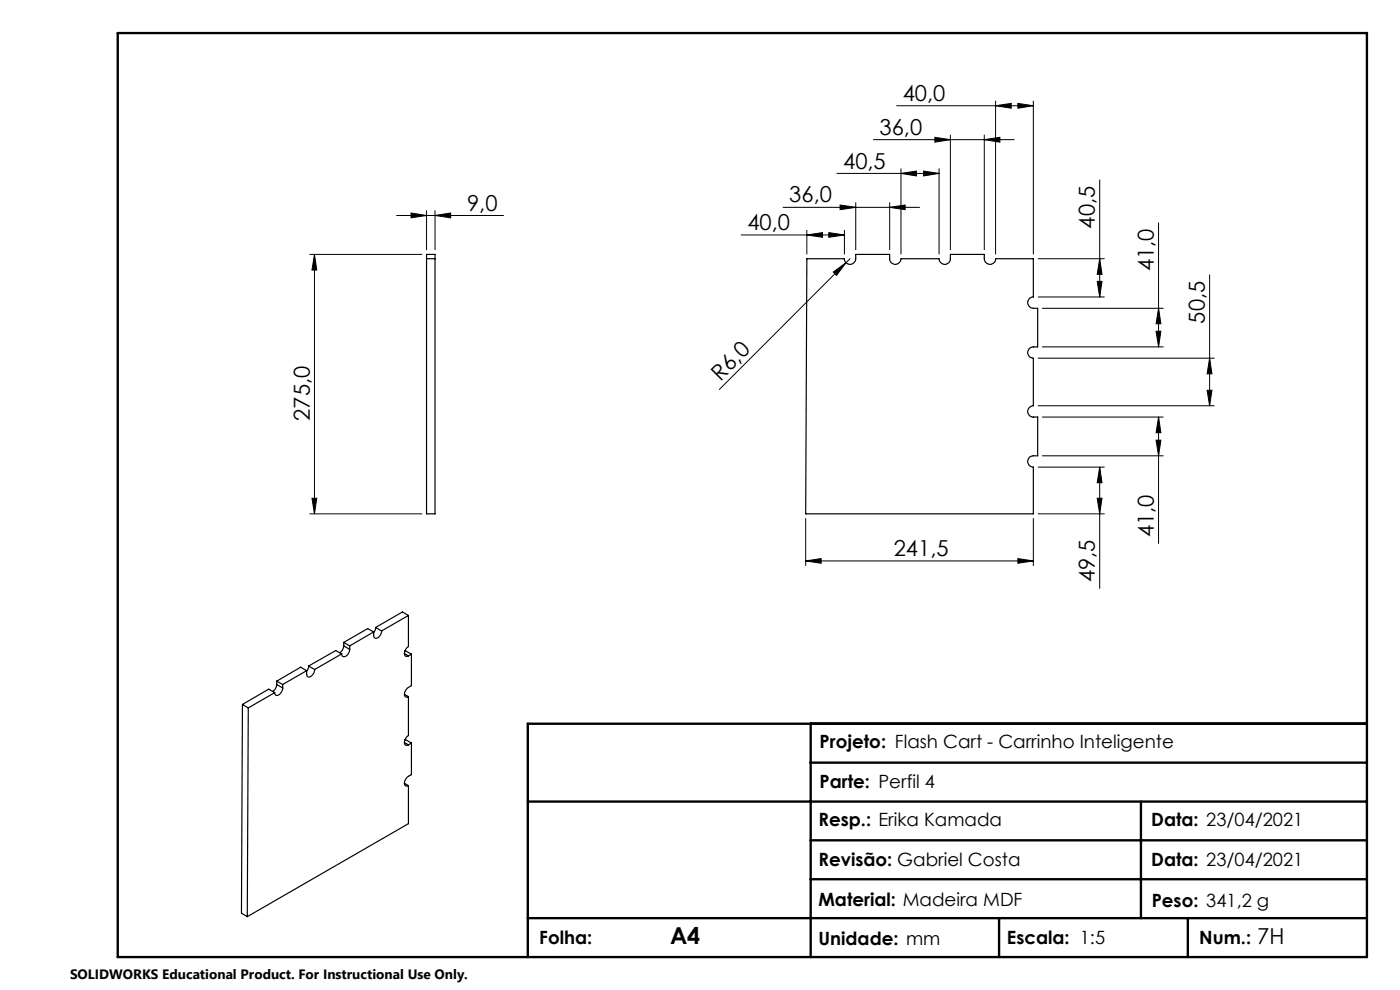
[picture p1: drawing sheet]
<svg xmlns="http://www.w3.org/2000/svg" width="297mm" height="210mm" viewBox="0 0 297 210" stroke-linecap="round" stroke-linejoin="round" font-family="sans-serif">
<g fill="none" stroke="#000" stroke-width=".21">
<path d="M177.6 36.8h21.6M185.3 29.6h29.9M190.2 22.4h29M191.1 36.8l3.3-.5v1zM191.1 35.8v18.1M195.9 36.3l3.3 .5-3.3 .5zM198.3 29.1l3.3 .5-3.3 .6zM199.2 35.8v18.1M201.6 28.6v24.4M208.8 29.6l3.3-.5v1.1zM208.8 28.6v24.4M211.2 22.4l3.3-.5v1.1z"/>
<path d="M211.2 21.4v32.5M215.9 21.9l3.3 .5-3.3 .6zM219.2 21.4v32.5M233.3 38.2v24.8M65.7 54h23.8M66.7 54v55M66.7 54l.5 3.3h-1zM84.1 45.7h22.7M87.2 45.2l3.3 .5-3.3 .5zM90.5 44.7v8.3M92.3 45.7l3.3-.5v1zM92.3 44.7v8.3"/>
<path d="M157.2 49.8h21.9M166.1 44h29M171.2 49.8l3.3-.5v1zM171.2 48.9v5M175.8 49.3l3.3 .5-3.3 .5zM176.8 57.7l2.7-2-2 2.7zM178.2 43.5l3.3 .5-3.3 .5zM179.1 48.9v5M179.5 55.7l-26.9 26.9M180.3 54.9l-.8 .8M181.5 43v10M188.7 44l3.3-.5v1z"/>
<path d="M188.7 43v10M220.2 54.9h14.1M232.8 59.7h1l-.5 3.3zM233.3 54.9l.5 3.3h-1zM245.8 47.3v26.3M256.6 58.3v27.8M220.2 63h14.1M220.2 76h37.4M221.1 73.6h25.7M221.1 65.4h25.7M245.3 70.3h1l-.5 3.3zM245.8 65.4l.5 3.3h-1z"/>
<path d="M256.6 76l.5 3.3h-1zM220.2 86.1h37.4M220.2 99.1h14.1M221.1 96.7h25.7M221.1 88.5h25.7M233.3 99.1l.5 3.3h-1zM233.3 99.1v25.7M245.3 93.4h1l-.5 3.3zM245.8 88.5l.5 3.3h-1zM245.8 88.5v26.8M256.1 82.8h1l-.5 3.3zM65.7 109h23.8"/>
<path d="M66.2 105.7h1l-.5 3.3zM170.9 119l3.3-.5v1zM170.9 110v10M170.9 119h48.3M215.9 118.5l3.3 .5-3.3 .5zM219.2 110v10M220.2 109h14.1M232.8 105.7h1l-.5 3.3z"/>
</g>
<path d="M25 7h265v196h-265zM172 153.5v49.5M290 153.5h-178v49.5M112 170h178M172 178.3h118M172 161.8h118M242 170v24.8M112 194.8h178M172 186.5h118M211.9 194.8v8.2M252 194.8v8.2" fill="none" stroke="#000" stroke-width=".5"/>
<g fill="#000">
<path d="M176.8 57.7l2.7-2-2 2.7z"/>
<path d="M208.8 29.6l3.3-.5v1.1zM198.3 29.1l3.3 .5-3.3 .6z"/>
<path d="M215.9 21.9l3.3 .5-3.3 .6zM211.2 22.4l3.3-.5v1.1zM195.9 36.3l3.3 .5-3.3 .5zM191.1 36.8l3.3-.5v1zM175.8 49.3l3.3 .5-3.3 .5zM171.2 49.8l3.3-.5v1z"/>
<path d="M188.7 44l3.3-.5v1zM178.2 43.5l3.3 .5-3.3 .5z"/>
<path d="M232.8 59.7h1l-.5 3.3zM233.3 54.9l.5 3.3h-1zM245.3 70.3h1l-.5 3.3zM245.8 65.4l.5 3.3h-1zM256.1 82.8h1l-.5 3.3zM256.6 76l.5 3.3h-1zM245.3 93.4h1l-.5 3.3zM245.8 88.5l.5 3.3h-1z"/>
<path d="M233.3 99.1l.5 3.3h-1zM232.8 105.7h1l-.5 3.3z"/>
<path d="M66.2 105.7h1l-.5 3.3zM66.7 54l.5 3.3h-1z"/>
<path d="M170.9 119l3.3-.5v1zM215.9 118.5l3.3 .5-3.3 .5zM87.2 45.2l3.3 .5-3.3 .5zM92.3 45.7l3.3-.5v1z"/>
</g>
<g fill="none" stroke="#000" stroke-width=".25">
<path d="M90.5 54.9v54.1h1.8v-54.1M90.5 54.9v-.9h1.8v.9M90.5 54.9h1.8M171.2 54.9h7.9a1.2 1.2 0 0 0 1.2 1.2 1.2 1.2 0 0 0 1.2-1.2v-.9h7.2a1.76 1.76 0 0 0 .4 1.8 1.21 1.21 0 0 0 1.3 .2 1.21 1.21 0 0 0 .7-1.1h8.1a1.2 1.2 0 0 0 1.2 1.2 1.2 1.2 0 0 0 1.2-1.2v-.9h7.2a1.87 1.87 0 0 0 .4 1.8 1.18 1.18 0 0 0 1.3 .2 1.18 1.18 0 0 0 .7-1.1h8v8.1a1.2 1.2 0 0 0-1.2 1.2 1.2 1.2 0 0 0 1.2 1.2h.9v8.2a2.01 2.01 0 0 0-1.8 .4 1.2 1.2 0 0 0-.2 1.3 1.2 1.2 0 0 0 1.1 .7v10.1a1.2 1.2 0 0 0-1.2 1.2 1.2 1.2 0 0 0 1.2 1.2h.9v8.2h-.9a1.2 1.2 0 0 0-1.2 1.2 1.2 1.2 0 0 0 1.2 1.2v9.9h-48.3zM72.5 138.7l-5.8 3.3M72.5 138.7l-1.3-.7-5.7 3.3M72.9 137a1.83 1.83 0 0 1-.8 1.5M72.9 137l1.3 .8M72.9 136.3l1.3 .7M72.9 136.3v.7M74.2 137.8a1.31 1.31 0 0 1-1.6 1.4l-.1-.5M74.2 137v.8"/>
<path d="M79.3 134l-5.1 3M79.3 134l-1.3-.7-5.1 3M79.7 133.1l-.1 .7-.3 .4M79.7 133.1l1.3 .7M81 133.8a1.27 1.27 0 0 1-1.6 1.5l-.1-1.3M85.8 138.6l.8 .5M85.9 138.1l1.4 .7M86.6 130.6v6.6a1.51 1.51 0 0 0-.6 2l.6-.1M86.6 130.6l-5.6 3.2M86.6 130.6l-1.2-.8-5.7 3.3M87.3 138.8v6.6l-.7 .4a1.29 1.29 0 0 0-.5 2.1l.5-.1M87.3 138.8l-.7 .3"/>
<path d="M51.4 149.4l-.2 44.3 1.3 .7M51.4 149.4l1.3 .8M52.7 150.2l-.2 44.2M58.3 146.9l-5.6 3.3M58.3 146.9l-1.3-.7-5.6 3.2M58.7 145.2a1.82 1.82 0 0 1-.8 1.5M58.7 145.2l1.3 .7M58.7 144.5l1.3 .7M58.7 144.5v.7M60 145.9a1.51 1.51 0 0 1-1.4 1.6l-.3-.6M60 145.2v.7M65.1 142.3l-5.1 2.9"/>
<path d="M65.1 142.3l-1.3-.8-5.1 3M65.5 141.3l-.2 .6-.2 .5M65.5 141.3l1.2 .7M66.7 142a1.32 1.32 0 0 1-1.5 1.5l-.1-1.2M85.8 147.3l.8 .5M85.8 157.5l.8 .5M85.9 156.9h.1l1.3 .7M86.6 147.8v8.2a1.32 1.32 0 0 0-.5 2.1l.5-.1M87.3 157.6v6.7a2.19 2.19 0 0 0-1.5 1.7 .54 .54 0 0 0 .2 .7 .54 .54 0 0 0 .6-.1M87.3 157.6l-.7 .4M85.8 166.1l.8 .5M86.6 166.6v8.1l-34.1 19.7"/>
</g>
<text font-size="4.9" x="142.1" y="200.2">A4</text>
<g font-size="4.7">
<text x="191.5" y="21.4">40,0</text>
<text x="186.6" y="28.6">36,0</text>
<text x="178.9" y="35.8">40,5</text>
<text x="99.1" y="44.7">9,0</text>
<text x="167.4" y="43">36,0</text>
<text x="158.6" y="48.8">40,0</text>
<text x="232.3" y="48.5" transform="rotate(-90 232.3 48.5)">40,5</text>
<text x="244.8" y="57.6" transform="rotate(-90 244.8 57.6)">41,0</text>
<text x="255.6" y="68.6" transform="rotate(-90 255.6 68.6)">50,5</text>
<text x="152.8" y="81" transform="rotate(-45 152.8 81)">R6,0</text>
<text x="65.7" y="89.3" transform="rotate(-90 65.7 89.3)">275,0</text>
<text x="244.8" y="114" transform="rotate(-90 244.8 114)">41,0</text>
<text x="189.6" y="117.9">241,5</text>
<text x="232.3" y="123.5" transform="rotate(-90 232.3 123.5)">49,5</text>
<text x="266.7" y="200.2">7H</text>
</g>
<g font-size="3.9">
<text x="173.9" y="158.6">Projeto: Flash Cart - Carrinho Inteligente</text>
<text x="173.9" y="167.2">Parte: Perfil 4</text>
<text x="173.6" y="175.1">Resp.: Erika Kamada</text>
<text x="244.2" y="175.3">Data: 23/04/2021</text>
<text x="173.6" y="183.7">Revisão: Gabriel Costa</text>
<text x="244.2" y="183.7">Data: 23/04/2021</text>
<text x="173.6" y="192.2">Material: Madeira MDF</text>
<text x="244.3" y="192.3">Peso: 341,2 g</text>
<text x="114.4" y="200.2">Folha:</text>
<text x="173.6" y="200.4">Unidade: mm</text>
<text x="213.6" y="200.2">Escala: 1:5</text>
<text x="254.4" y="200.2">Num.:</text>
</g>
<text font-size="2.9" x="14.9" y="207.6">SOLIDWORKS Educational Product. For Instructional Use Only.</text>
</svg>
